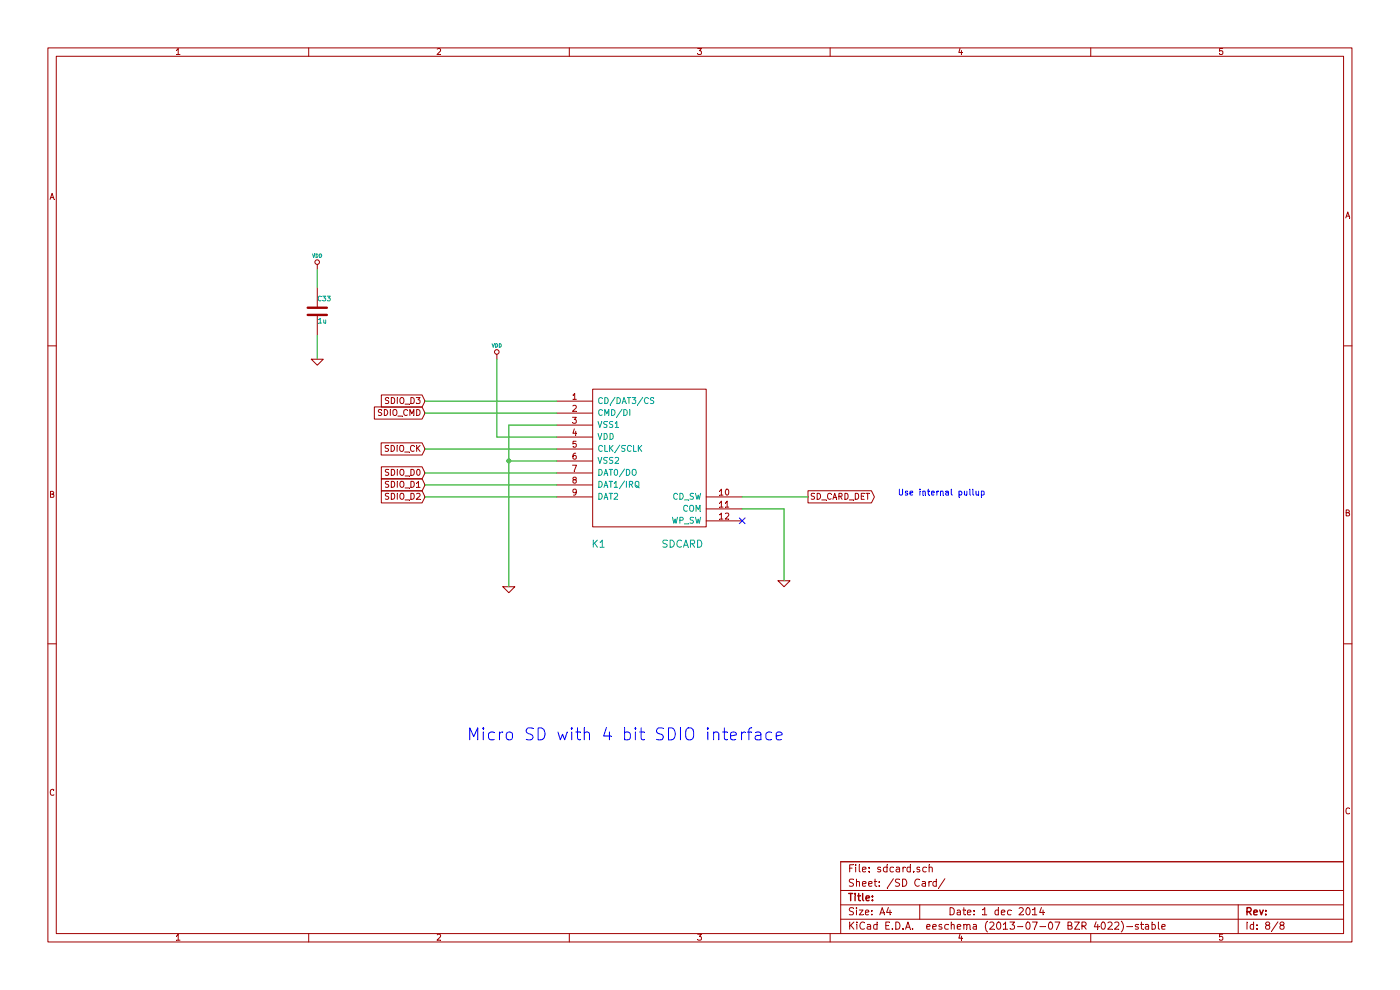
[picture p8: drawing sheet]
EESchema Schematic File Version 2
LIBS:power
LIBS:device
LIBS:transistors
LIBS:conn
LIBS:linear
LIBS:regul
LIBS:74xx
LIBS:cmos4000
LIBS:adc-dac
LIBS:memory
LIBS:xilinx
LIBS:special
LIBS:microcontrollers
LIBS:dsp
LIBS:microchip
LIBS:analog_switches
LIBS:motorola
LIBS:texas
LIBS:intel
LIBS:audio
LIBS:interface
LIBS:digital-audio
LIBS:philips
LIBS:display
LIBS:cypress
LIBS:siliconi
LIBS:opto
LIBS:atmel
LIBS:contrib
LIBS:valves
LIBS:RMC
LIBS:opendous
LIBS:w_opto
LIBS:STM32F429 LQFP144
LIBS:RMC_connectors
LIBS:lyre-cache
EELAYER 27 0
EELAYER END
$Descr A4 11693 8268
encoding utf-8
Sheet 8 8
Title ""
Date "1 dec 2014"
Rev ""
Comp ""
Comment1 ""
Comment2 ""
Comment3 ""
Comment4 ""
$EndDescr
$Comp
L SDCARD K1
U 1 1
P 5400 3800
F 0 "K1" H 5000 3050 60  0000 C CNN
F 1 "SDCARD" H 5700 3050 60  0000 C CNN
F 2 "~" H 5400 3800 60  0000 C CNN
F 3 "~" H 5400 3800 60  0000 C CNN
	1    5400 3800
	1    0    0    -1  
$EndComp
$Comp
L GND #PWR64
U 1 1
P 4250 4900
F 0 "#PWR64" H 4250 4900 30  0001 C CNN
F 1 "GND" H 4250 4830 30  0001 C CNN
F 2 "" H 4250 4900 60  0000 C CNN
F 3 "" H 4250 4900 60  0000 C CNN
	1    4250 4900
	1    0    0    -1  
$EndComp
$Comp
L VDD #PWR63
U 1 1
P 4150 3000
F 0 "#PWR63" H 4150 3100 30  0001 C CNN
F 1 "VDD" H 4150 3110 30  0000 C CNN
F 2 "" H 4150 3000 60  0000 C CNN
F 3 "" H 4150 3000 60  0000 C CNN
	1    4150 3000
	1    0    0    -1  
$EndComp
Wire Wire Line
	4650 3650 4150 3650
Wire Wire Line
	4150 3650 4150 3000
Wire Wire Line
	4650 3850 4250 3850
Wire Wire Line
	4250 3550 4250 4900
Wire Wire Line
	4650 3550 4250 3550
Connection ~ 4250 3850
$Comp
L C C33
U 1 1
P 2650 2600
F 0 "C33" H 2650 2700 40  0000 L CNN
F 1 "1u" H 2656 2515 40  0000 L CNN
F 2 "~" H 2688 2450 30  0000 C CNN
F 3 "~" H 2650 2600 60  0000 C CNN
	1    2650 2600
	1    0    0    -1  
$EndComp
$Comp
L VDD #PWR61
U 1 1
P 2650 2250
F 0 "#PWR61" H 2650 2350 30  0001 C CNN
F 1 "VDD" H 2650 2360 30  0000 C CNN
F 2 "" H 2650 2250 60  0000 C CNN
F 3 "" H 2650 2250 60  0000 C CNN
	1    2650 2250
	1    0    0    -1  
$EndComp
$Comp
L GND #PWR62
U 1 1
P 2650 3000
F 0 "#PWR62" H 2650 3000 30  0001 C CNN
F 1 "GND" H 2650 2930 30  0001 C CNN
F 2 "" H 2650 3000 60  0000 C CNN
F 3 "" H 2650 3000 60  0000 C CNN
	1    2650 3000
	1    0    0    -1  
$EndComp
Wire Wire Line
	2650 3000 2650 2800
Wire Wire Line
	2650 2250 2650 2400
Text GLabel 3550 3750 0    50   Input ~ 0
SDIO_CK
Wire Wire Line
	3550 3750 4650 3750
Text GLabel 3550 3450 0    50   Input ~ 0
SDIO_CMD
Wire Wire Line
	4650 3450 3550 3450
Text GLabel 3550 3350 0    50   Input ~ 0
SDIO_D3
Text GLabel 3550 3950 0    50   Input ~ 0
SDIO_D0
Text GLabel 3550 4050 0    50   Input ~ 0
SDIO_D1
Text GLabel 3550 4150 0    50   Input ~ 0
SDIO_D2
Wire Wire Line
	4650 3350 3550 3350
Wire Wire Line
	4650 3950 3550 3950
Wire Wire Line
	4650 4050 3550 4050
Wire Wire Line
	4650 4150 3550 4150
NoConn ~ 6200 4350
$Comp
L GND #PWR65
U 1 1
P 6550 4850
F 0 "#PWR65" H 6550 4850 30  0001 C CNN
F 1 "GND" H 6550 4780 30  0001 C CNN
F 2 "" H 6550 4850 60  0000 C CNN
F 3 "" H 6550 4850 60  0000 C CNN
	1    6550 4850
	1    0    0    -1  
$EndComp
Wire Wire Line
	6550 4850 6550 4250
Wire Wire Line
	6550 4250 6200 4250
Text Notes 3900 6200 0    100  ~ 0
Micro SD with 4 bit SDIO interface
Text GLabel 6750 4150 2    50   Output ~ 0
SD_CARD_DET
Wire Wire Line
	6750 4150 6200 4150
Text Notes 7500 4150 0    50   ~ 0
Use internal pullup
$EndSCHEMATC
